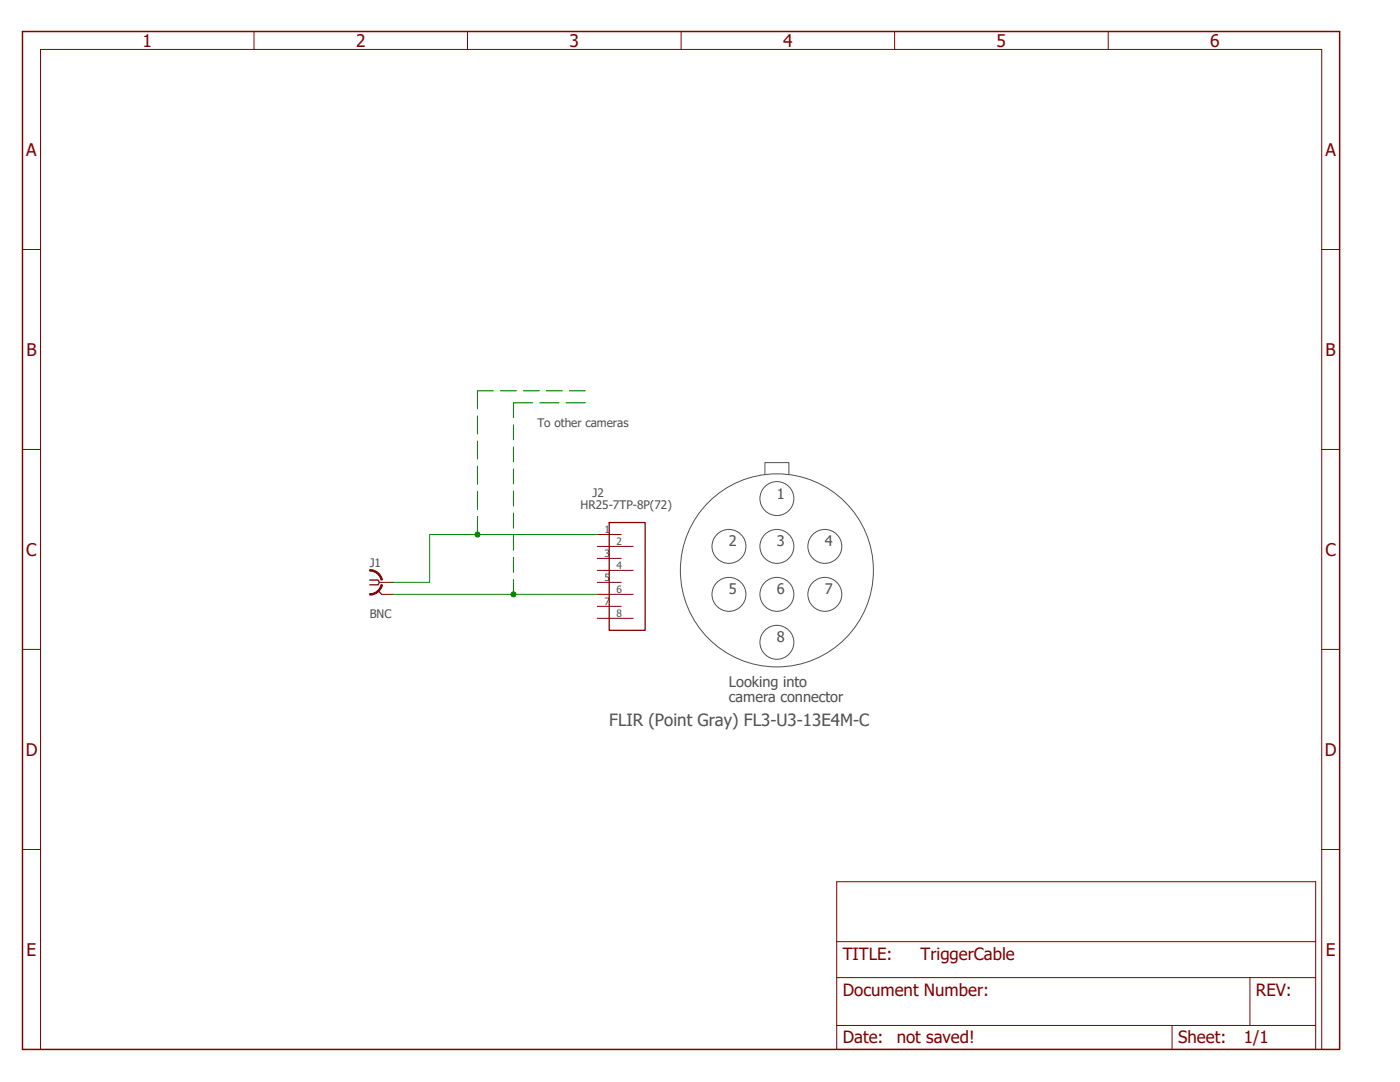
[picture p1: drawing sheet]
<svg xmlns="http://www.w3.org/2000/svg" width="279mm" height="216mm" viewBox="0 0 279 216" stroke-linecap="round" stroke-linejoin="round" font-family="sans-serif">
<path d="M4 6l263.7 203.9M267.7 6l-263.7 203.9" fill="none" stroke="#fff" stroke-width=".2"/>
<g fill="none" stroke="#505050" stroke-width=".2">
<path d="M152.7 94.7v-2.4h4.7v2.4"/>
<circle cx="155" cy="99.5" r="3.4"/>
<circle cx="145.5" cy="109" r="3.4"/>
<circle cx="145.5" cy="118.6" r="3.4"/>
<circle cx="155" cy="113.8" r="19.3"/>
<circle cx="155" cy="109" r="3.4"/>
<circle cx="155" cy="118.6" r="3.4"/>
<circle cx="164.6" cy="109" r="3.4"/>
<circle cx="164.6" cy="118.6" r="3.4"/>
<circle cx="155" cy="128.2" r="3.4"/>
</g>
<path d="M73.8 115.7h1.7l.2 .5-.2 .5h-1.7M75.5 117.9l.7 .7" fill="none" stroke="#800000" stroke-width=".25"/>
<path d="M75.7 116.2h.5" fill="none" stroke="#800000" stroke-width=".2"/>
<path d="M73.8 113.7a2.54 2.54 0 0 1 2.5 2l-.2 .1a2.26 2.26 0 0 0-2.3-1.8z" fill-rule="evenodd" fill="#800000"/>
<path d="M73.8 113.7a2.54 2.54 0 0 1 2.5 2l-.2 .1a2.26 2.26 0 0 0-2.3-1.8z" fill="none" stroke="#800000" stroke-width=".2"/>
<path d="M73.8 118.4a2.24 2.24 0 0 0 2.3-1.8l.2 .1a2.54 2.54 0 0 1-2.5 2z" fill-rule="evenodd" fill="#800000"/>
<g fill="none" stroke="#800000" stroke-width=".2">
<path d="M50.7 6.3v3.6M93.3 6.3v3.6M135.9 6.3v3.6M178.5 6.3v3.6M221.2 6.3v3.6M4.5 49.8h3.6M263.8 49.8h3.6M4.5 89.7h3.6M263.8 89.7h3.6M73.8 118.4a2.24 2.24 0 0 0 2.3-1.8l.2 .1a2.54 2.54 0 0 1-2.5 2zM76.2 116.2h2.4M76.2 118.6h2.4"/>
<path d="M119.2 116.2h4.8M119.2 118.6h7.2M119.2 106.7h4.8M119.2 109h7.2M119.2 111.4h4.8M119.2 113.8h7.2M4.5 129.6h3.6M119.2 121h4.8M119.2 123.4h7.2M263.8 129.6h3.6M4.5 169.5h3.6M263.8 169.5h3.6"/>
<path d="M167 187.9h95.6M167 195.1h95.6M249.4 195.1v9.5M8.1 209.4v-199.5h255.7v199.5M167 204.6v-28.7h95.6v28.7M233.9 204.6h-66.9v4.8h95.6v-4.8h-13.2M233.9 204.6v4.8M233.9 204.6h15.5"/>
</g>
<path d="M121.6 104.3h7.2v21.5h-7.2z" fill="none" stroke="#800000" stroke-width=".25"/>
<path d="M4.5 6.3h262.9v203.1h-262.9z" fill="none" stroke="#800000" stroke-width=".3"/>
<path d="M102.5 80.4v3M102.5 84.8v3M102.5 89.2v3M102.5 93.6v3M102.5 98v3M78.6 118.6h40.6M102.5 102.4v3M102.5 106.8v3M102.5 111.2v3M102.5 115.6v3" fill="none" stroke="#008000" stroke-width=".2"/>
<circle cx="102.5" cy="118.6" r=".49" fill="#008000"/>
<g fill="none" stroke="#008000" stroke-width=".2">
<path d="M95.3 78v3.6M95.3 83v3.6M95.3 88v3.6M95.3 93v3.6M95.3 98v3.6M102.5 80.4h3.8M107.7 80.4h3.8M113 80.4h3.8M95.3 103v3.7M119.2 106.7h-33.5v9.5h-7.1"/>
<circle cx="102.5" cy="118.6" r=".49"/>
</g>
<circle cx="95.3" cy="106.7" r=".49" fill="#008000"/>
<g fill="none" stroke="#008000" stroke-width=".2">
<path d="M95.3 78h3.2M99.9 78h3.2M104.5 78h3.1M109.1 78h3.1M113.6 78h3.2"/>
<circle cx="95.3" cy="106.7" r=".49"/>
</g>
<g font-size="3.5" fill="#800000">
<text x="28.4" y="9.3">1</text>
<text x="71.1" y="9.3">2</text>
<text x="113.7" y="9.3">3</text>
<text x="156.3" y="9.3">4</text>
<text x="198.9" y="9.3">5</text>
<text x="241.5" y="9.3">6</text>
<text x="5.2" y="31.1">A</text>
<text x="264.5" y="31.1">A</text>
<text x="5.3" y="71">B</text>
<text x="264.6" y="71">B</text>
<text x="5.2" y="110.9">C</text>
<text x="264.5" y="110.9">C</text>
<text x="5.1" y="150.8">D</text>
<text x="264.4" y="150.8">D</text>
<text x="5.3" y="190.7">E</text>
<text x="264.6" y="190.7">E</text>
</g>
<text font-size="3.4" fill="#505050" x="121.6" y="144.9">FLIR (Point Gray) FL3-U3-13E4M-C</text>
<g font-size="3.4" fill="#800000">
<text x="168.2" y="191.5">TITLE:</text>
<text x="183.7" y="191.5">TriggerCable</text>
<text x="168.2" y="198.6">Document Number:</text>
<text x="250.6" y="198.6">REV:</text>
<text x="168.2" y="208.2">Date:</text>
<text x="178.9" y="208.2">not saved!</text>
<text x="235.1" y="208.2">Sheet:</text>
<text x="248.3" y="208.2">1/1</text>
</g>
<g font-size="2.9" fill="#505050">
<text x="155" y="99.5">1</text>
<text x="145.5" y="109">2</text>
<text x="155" y="109">3</text>
<text x="164.6" y="109">4</text>
<text x="145.5" y="118.6">5</text>
<text x="155" y="118.6">6</text>
<text x="164.6" y="118.6">7</text>
<text x="155" y="128.2">8</text>
<text x="145.5" y="137">Looking into</text>
<text x="145.5" y="140.1">camera connector</text>
</g>
<g font-size="2.3" fill="#505050">
<text x="107.3" y="85.1">To other cameras</text>
<text x="115.8" y="101.5">HR25-7TP-8P(72)</text>
<text x="118.2" y="99.1">J2</text>
<text x="73.8" y="113.1">J1</text>
<text x="73.8" y="123.4">BNC</text>
</g>
<g font-size="2" fill="#505050">
<text x="120.7" y="106.3">1</text>
<text x="120.7" y="111.1">3</text>
<text x="123.1" y="108.7">2</text>
<text x="123.1" y="113.5">4</text>
<text x="120.7" y="115.9">5</text>
<text x="123.1" y="118.3">6</text>
<text x="120.7" y="120.7">7</text>
<text x="123.1" y="123">8</text>
</g>
</svg>
